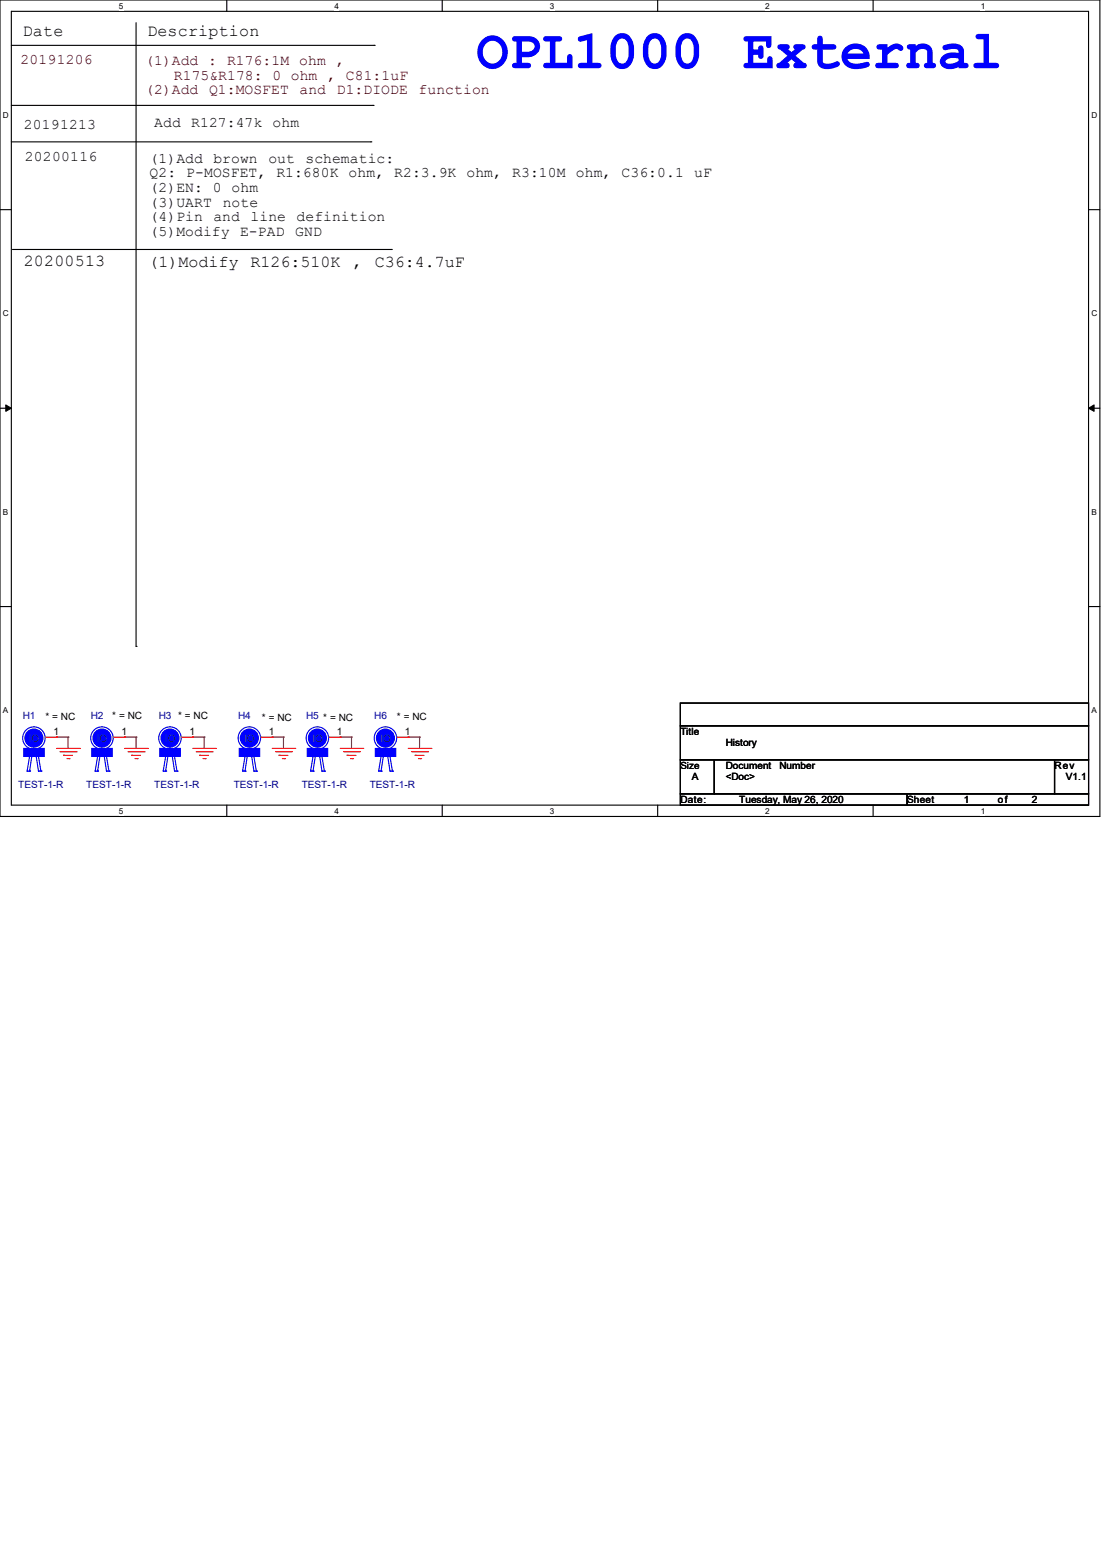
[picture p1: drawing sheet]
<svg xmlns="http://www.w3.org/2000/svg" width="210mm" height="297mm" viewBox="0 0 210 297" stroke-linecap="round" stroke-linejoin="round" font-family="sans-serif">
<path d="M0 0h209.4v155.4h-209.4zM2.2 2.2h205.1v151.1h-205.1z" fill="none" stroke="#000" stroke-width=".21"/>
<g fill="#fff">
<path d="M22.6 .3h.9v1.7h-.9z"/>
<path d="M22.6 153.5h.9v1.8h-.9z"/>
</g>
<path d="M43.2 0v2.2M43.2 153.3v2.1" fill="none" stroke="#000" stroke-width=".21"/>
<g fill="#fff">
<path d="M63.7 .3h.8v1.7h-.8z"/>
<path d="M63.7 153.5h.8v1.8h-.8z"/>
</g>
<path d="M84.2 0v2.2M84.2 153.3v2.1" fill="none" stroke="#000" stroke-width=".21"/>
<g fill="#fff">
<path d="M104.7 .3h.8v1.7h-.8z"/>
<path d="M104.7 153.5h.8v1.8h-.8z"/>
</g>
<path d="M125.2 0v2.2M125.2 153.3v2.1" fill="none" stroke="#000" stroke-width=".21"/>
<g fill="#fff">
<path d="M145.7 .3h.9v1.7h-.9z"/>
<path d="M145.7 153.5h.9v1.8h-.9z"/>
</g>
<path d="M166.2 0v2.2M166.2 153.3v2.1" fill="none" stroke="#000" stroke-width=".21"/>
<g fill="#fff">
<path d="M186.7 .3h.9v1.7h-.9z"/>
<path d="M186.7 153.5h.9v1.8h-.9z"/>
<path d="M.6 21h1.1v1.8h-1.1z"/>
<path d="M207.8 21h1.1v1.8h-1.1z"/>
<path d="M.6 58.8h1.1v1.7h-1.1z"/>
<path d="M207.8 58.8h1.1v1.7h-1.1z"/>
</g>
<path d="M0 39.9h2.2M207.3 39.9h2.1" fill="none" stroke="#000" stroke-width=".21"/>
<g fill="#fff">
<path d="M.6 96.6h1v1.7h-1z"/>
<path d="M207.8 96.6h1v1.7h-1z"/>
</g>
<path d="M0 77.7h2.2M207.3 77.7h2.1" fill="none" stroke="#000" stroke-width=".21"/>
<path d="M1.1 77.1l1.1 .6-1.1 .6zM207.3 77.7l1-.6v1.2z" fill="#000" stroke="#000" stroke-width=".19"/>
<g fill="#fff">
<path d="M.6 134.4h.9v1.7h-.9z"/>
<path d="M207.8 134.4h1v1.7h-1z"/>
</g>
<g fill="none" stroke="#000" stroke-width=".21">
<path d="M2.2 8.6h69M25.9 4.3v118.8M71.2 8.6h.1M2.2 20.1h68.8M2.2 27h68.4M70.6 27h.1M71 20.1h.1M2.4 47.5h72.1M74.5 47.5h.1M0 115.5h2.2M207.3 115.5h2.1M25.9 123.1h.1"/>
<path d="M129.5 133.9h77.8v4.3h-77.8zM129.5 138.2h77.8v6.5h-77.8zM129.5 144.7h6.5v6.4h-6.5zM129.5 151.1h43.2v2.2h-43.2zM136 144.7h64.8v6.4h-64.8zM172.7 151.1h34.6v2.2h-34.6zM200.8 144.7h6.5v6.4h-6.5z"/>
</g>
<g fill="none" stroke="#800040" stroke-width=".21">
<path d="M10.8 140.3h.1M10.8 140.3h2.2M13 140.3h.1M13 140.3v2.2M23.7 140.3h.1M23.7 140.3h2.2M25.9 140.3h.1M25.9 140.3v2.2M36.7 140.3h.1M36.7 140.3h2.2M38.9 140.3h.1M38.9 140.3v2.2"/>
<path d="M51.8 140.3h.1M51.8 140.3h2.2M54 140.3h.1M54 140.3v2.2M64.8 140.3h.1M64.8 140.3h2.1M66.9 140.3h.1M66.9 140.3v2.2M77.7 140.3h.1M77.7 140.3h2.2M79.9 140.3h.1M79.9 140.3v2.2"/>
</g>
<g fill="none" stroke="#f00" stroke-width=".21">
<path d="M8.6 140.3h2.2M10.8 140.3h.1M10.8 142.5h4.3M11.4 143.1h3.1M12.1 143.8h.1M12.1 143.8h1.7M12.7 144.4h.5M13.2 144.4h.1M14.5 143.1h.1M15.1 142.5h.1M21.6 140.3h2.1M23.7 140.3h.1"/>
<path d="M23.7 142.5h4.4M24.4 143.1h3M25.1 143.8h.1M25.1 143.8h1.7M25.7 144.4h.4M26.1 144.4h.1M27.4 143.1h.1M28.1 142.5h.1M34.5 140.3h2.2M36.7 140.3h.1M36.7 142.5h4.3M37.3 143.1h3.1"/>
<path d="M38 143.8h.1M38 143.8h1.7M38.7 144.4h.4M39.1 144.4h.1M40.4 143.1h.1M41 142.5h.1M49.7 140.3h2.1M51.8 140.3h.1M51.8 142.5h4.3M52.5 143.1h3M53.1 143.8h.1M53.1 143.8h1.7"/>
<path d="M53.8 144.4h.4M54.2 144.4h.1M55.5 143.1h.1M56.1 142.5h.1M62.6 140.3h2.2M64.8 140.3h.1M64.8 142.5h4.3M65.4 143.1h3.1M66.1 143.8h.1M66.1 143.8h1.7M66.7 144.4h.4M67.1 144.4h.1"/>
<path d="M68.5 143.1h.1M69.1 142.5h.1M75.6 140.3h2.1M77.7 140.3h.1M77.7 142.5h4.3M78.4 143.1h3M79 143.8h.1M79 143.8h1.7M79.7 144.4h.4M80.1 144.4h.1M81.4 143.1h.1M82 142.5h.1"/>
</g>
<g fill="none" stroke="#00f" stroke-width=".21">
<path d="M5.2 146.8h.1M5.2 146.8h.4M5.6 146.8h.1M5.6 144l-.4 2.8M6.1 144l-.5 2.8M6.9 144l.4 2.8M7.3 146.8h.1M7.3 146.8h.5M7.3 144l.5 2.8M7.8 146.8h.1M18.1 146.8h.1M18.1 146.8h.5"/>
<path d="M18.6 146.8h.1M18.6 144l-.5 2.8M19 144l-.4 2.8M19.9 144l.4 2.8M20.3 146.8h.1M20.3 146.8h.4M20.3 144l.4 2.8M20.7 146.8h.1M31.1 146.8h.1M31.1 146.8h.4M31.5 146.8h.1M31.5 144l-.4 2.8"/>
<path d="M32 144l-.5 2.8M32.8 144l.4 2.8M33.2 146.8h.1M33.2 146.8h.5M33.2 144l.5 2.8M33.7 146.8h.1M46.2 146.8h.1M46.2 146.8h.5M46.7 146.8h.1M46.7 144l-.5 2.8M47.1 144l-.4 2.8M47.9 144l.4 2.8"/>
<path d="M48.3 146.8h.1M48.3 146.8h.5M48.3 144l.5 2.8M48.8 146.8h.1M59.1 146.8h.1M59.1 146.8h.5M59.6 146.8h.1M59.6 144l-.5 2.8M60 144l-.4 2.8M60.9 144l.4 2.8M61.3 146.8h.1M61.3 146.8h.5"/>
<path d="M61.3 144l.5 2.8M61.8 146.8h.1M72.1 146.8h.1M72.1 146.8h.5M72.6 146.8h.1M72.6 144l-.5 2.8M73 144l-.4 2.8M73.8 144l.5 2.8M74.3 146.8h.1M74.3 146.8h.4M74.3 144l.4 2.8M74.7 146.8h.1"/>
<circle cx="6.5" cy="140.5" r="2.14"/>
<circle cx="19.4" cy="140.5" r="2.14"/>
<circle cx="32.4" cy="140.5" r="2.14"/>
<circle cx="47.5" cy="140.5" r="2.14"/>
<circle cx="60.4" cy="140.5" r="2.14"/>
<circle cx="73.4" cy="140.5" r="2.14"/>
</g>
<g fill="#00f" stroke="#00f" stroke-width=".21">
<path d="M71.5 142.5h3.9v1.5h-3.9z" fill-rule="evenodd"/>
<path d="M4.5 142.5h3.9v1.5h-3.9z" fill-rule="evenodd"/>
<path d="M30.4 142.5h3.9v1.5h-3.9z" fill-rule="evenodd"/>
<path d="M58.5 142.5h3.9v1.5h-3.9z" fill-rule="evenodd"/>
<path d="M17.5 142.5h3.9v1.5h-3.9z" fill-rule="evenodd"/>
<path d="M45.6 142.5h3.8v1.5h-3.8z" fill-rule="evenodd"/>
<circle cx="73.4" cy="140.5" r="1.71"/>
<circle cx="6.5" cy="140.5" r="1.71"/>
<circle cx="32.4" cy="140.5" r="1.71"/>
<circle cx="60.4" cy="140.5" r="1.71"/>
<circle cx="19.4" cy="140.5" r="1.71"/>
<circle cx="47.5" cy="140.5" r="1.71"/>
</g>
<g font-size="10.3" fill="#00f">
<text x="90.7" y="13">OPL1000</text>
<text x="141.4" y="13">External</text>
</g>
<g font-size="3.2">
<text x="4.3" y="6.8">Date</text>
<text x="28.1" y="6.8">Description</text>
<text x="4.5" y="50.6">20200513</text>
<text x="28.3" y="50.8">(1)Modify</text>
<text x="47.7" y="50.8">R126:510K</text>
<text x="67.1" y="50.8">,</text>
<text x="71.3" y="50.8">C36:4.7uF</text>
</g>
<g font-size="2.8" fill="#400000">
<text x="3.9" y="12.2">20191206</text>
<text x="27.6" y="12.4">(1)Add : R176:1M ohm ,</text>
<text x="27.6" y="18">(2)Add</text>
<text x="33.1" y="15.2">R175&amp;R178: 0 ohm , C81:1uF</text>
<text x="39.8" y="18">Q1:MOSFET</text>
<text x="57" y="18">and</text>
<text x="64.1" y="18">D1:DIODE</text>
<text x="79.7" y="18">function</text>
</g>
<g font-size="2.8">
<text x="4.5" y="24.5">20191213</text>
<text x="29.4" y="24.3">Add</text>
<text x="36.4" y="24.3">R127:47k</text>
<text x="51.9" y="24.3">ohm</text>
<text x="4.7" y="30.7">20200116</text>
<text x="28.5" y="30.9">(1)Add</text>
<text x="28.5" y="33.7">Q2: P-MOSFET, R1:680K ohm, R2:3.9K ohm,</text>
<text x="40.6" y="30.9">brown</text>
<text x="51.1" y="30.9">out</text>
<text x="58.2" y="30.9">schematic:</text>
<text x="97.5" y="33.7">R3:10M</text>
<text x="109.6" y="33.7">ohm,</text>
<text x="118.4" y="33.7">C36:0.1</text>
<text x="132.2" y="33.7">uF</text>
<text x="28.5" y="36.5">(2)EN: 0 ohm</text>
<text x="28.5" y="39.3">(3)UART</text>
<text x="42.4" y="39.3">note</text>
<text x="28.5" y="42.1">(4)Pin</text>
<text x="28.5" y="44.9">(5)Modify</text>
<text x="40.6" y="42.1">and</text>
<text x="45.7" y="44.9">E-PAD</text>
<text x="47.7" y="42.1">line</text>
<text x="56.2" y="44.9">GND</text>
<text x="56.5" y="42.1">definition</text>
</g>
<g font-size="1.9" fill="#000080">
<text x="4.3" y="136.9">H1</text>
<text x="17.3" y="136.9">H2</text>
<text x="30.2" y="136.9">H3 * = NC</text>
<text x="45.3" y="136.9">H4</text>
<text x="58.3" y="136.9">H5 * = NC</text>
<text x="71.2" y="136.9">H6</text>
<text x="3.5" y="150">TEST-1-R</text>
<text x="16.4" y="150">TEST-1-R</text>
<text x="29.4" y="150">TEST-1-R</text>
<text x="44.5" y="150">TEST-1-R</text>
<text x="57.4" y="150">TEST-1-R</text>
<text x="70.4" y="150">TEST-1-R</text>
</g>
<g font-size="1.9">
<text x="8.6" y="137.1">* = NC</text>
<text x="21.4" y="136.9">* = NC</text>
<text x="49.9" y="137.3">* = NC</text>
<text x="75.6" y="137.1">* = NC</text>
<text x="10.2" y="139.9">1</text>
<text x="23.1" y="139.9">1</text>
<text x="36.1" y="139.9">1</text>
<text x="51.2" y="139.9">1</text>
<text x="64.1" y="139.9">1</text>
<text x="77.1" y="139.9">1</text>
<text x="129.5" y="139.9">Title</text>
<text x="138.2" y="142">History</text>
<text x="129.5" y="146.3">Size</text>
<text x="131.7" y="148.5">A</text>
<text x="138.2" y="146.3">Document</text>
<text x="138.2" y="148.5">&lt;Doc&gt;</text>
<text x="148.4" y="146.3">Number</text>
<text x="200.8" y="146.3">Rev</text>
<text x="203" y="148.5">V1.1</text>
<text x="129.5" y="152.8">Date:</text>
<text x="140.8" y="152.8">Tuesday, May 26, 2020</text>
<text x="172.7" y="152.8">Sheet</text>
<text x="183.5" y="152.8">1</text>
<text x="190" y="152.8">of</text>
<text x="196.5" y="152.8">2</text>
</g>
<g font-size="1.9" fill="#004080">
<text x="5.5" y="141.2">IO</text>
<text x="18.5" y="141.2">IO</text>
<text x="31.4" y="141.2">IO</text>
<text x="46.5" y="141.2">IO</text>
<text x="59.5" y="141.2">IO</text>
<text x="72.4" y="141.2">IO</text>
</g>
<g font-size="1.6">
<text x="22.6" y="1.7">5</text>
<text x="63.7" y="1.7">4</text>
<text x="104.7" y="1.7">3</text>
<text x="145.7" y="1.7">2</text>
<text x="186.7" y="1.7">1</text>
<text x=".6" y="22.4">D</text>
<text x="207.8" y="22.4">D</text>
<text x=".6" y="60.2">C</text>
<text x="207.8" y="60.2">C</text>
<text x=".6" y="98">B</text>
<text x="207.8" y="98">B</text>
<text x=".6" y="135.8">A</text>
<text x="207.8" y="135.8">A</text>
<text x="22.6" y="154.9">5</text>
<text x="63.7" y="154.9">4</text>
<text x="104.7" y="154.9">3</text>
<text x="145.7" y="154.9">2</text>
<text x="186.7" y="154.9">1</text>
</g>
</svg>
